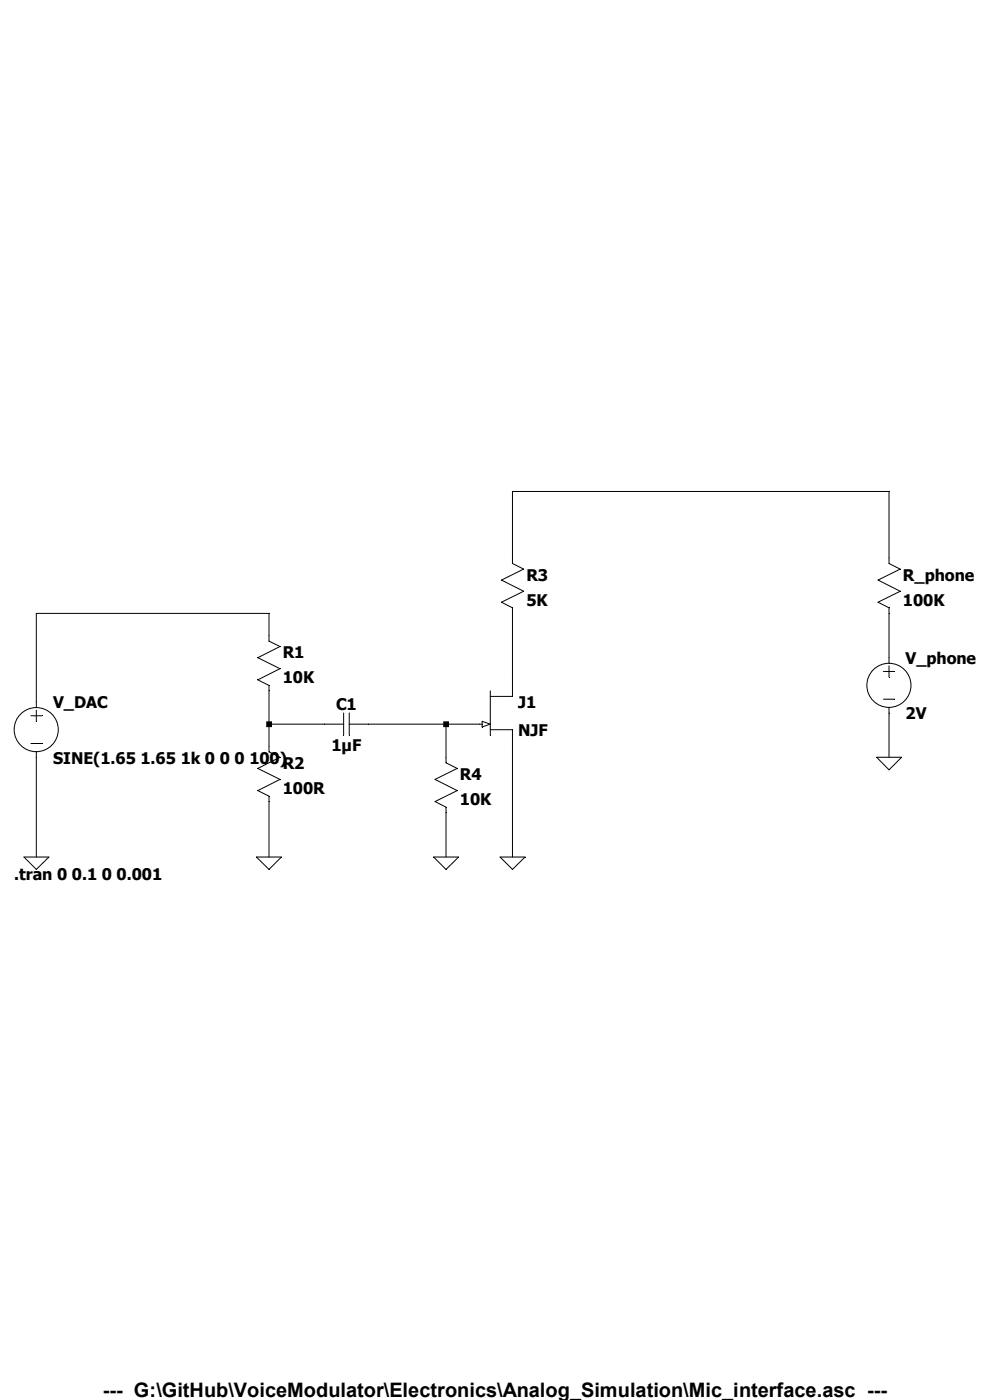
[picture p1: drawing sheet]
Version 4
SHEET 1 1432 680
WIRE 1280 -304 736 -304
WIRE 736 -208 736 -304
WIRE 1280 -208 1280 -304
WIRE 384 -128 48 -128
WIRE 384 -96 384 -128
WIRE 1280 -64 1280 -128
WIRE 736 -32 736 -128
WIRE 48 0 48 -128
WIRE 384 32 384 -16
WIRE 464 32 384 32
WIRE 640 32 528 32
WIRE 688 32 640 32
WIRE 384 64 384 32
WIRE 640 80 640 32
WIRE 1280 80 1280 16
WIRE 48 224 48 80
WIRE 384 224 384 144
WIRE 640 224 640 160
WIRE 736 224 736 64
FLAG 48 224 0
FLAG 384 224 0
FLAG 640 224 0
FLAG 1280 80 0
FLAG 736 224 0
SYMBOL voltage 48 -16 R0
WINDOW 123 0 0 Left 0
WINDOW 39 0 0 Left 0
SYMATTR InstName V_DAC
SYMATTR Value SINE(1.65 1.65 1k 0 0 0 100)
SYMBOL res 368 -112 R0
SYMATTR InstName R1
SYMATTR Value 10K
SYMBOL res 368 48 R0
SYMATTR InstName R2
SYMATTR Value 100R
SYMBOL res 720 -224 R0
SYMATTR InstName R3
SYMATTR Value 5K
SYMBOL res 624 64 R0
SYMATTR InstName R4
SYMATTR Value 10K
SYMBOL res 1264 -224 R0
SYMATTR InstName R_phone
SYMATTR Value 100K
SYMBOL cap 528 16 R90
WINDOW 0 0 32 VBottom 2
WINDOW 3 32 32 VTop 2
SYMATTR InstName C1
SYMATTR Value 1µF
SYMBOL njf 688 -32 R0
SYMATTR InstName J1
SYMBOL voltage 1280 -80 R0
SYMATTR InstName V_phone
SYMATTR Value 2V
TEXT 14 248 Left 2 !.tran 0 0.1 0 0.001
